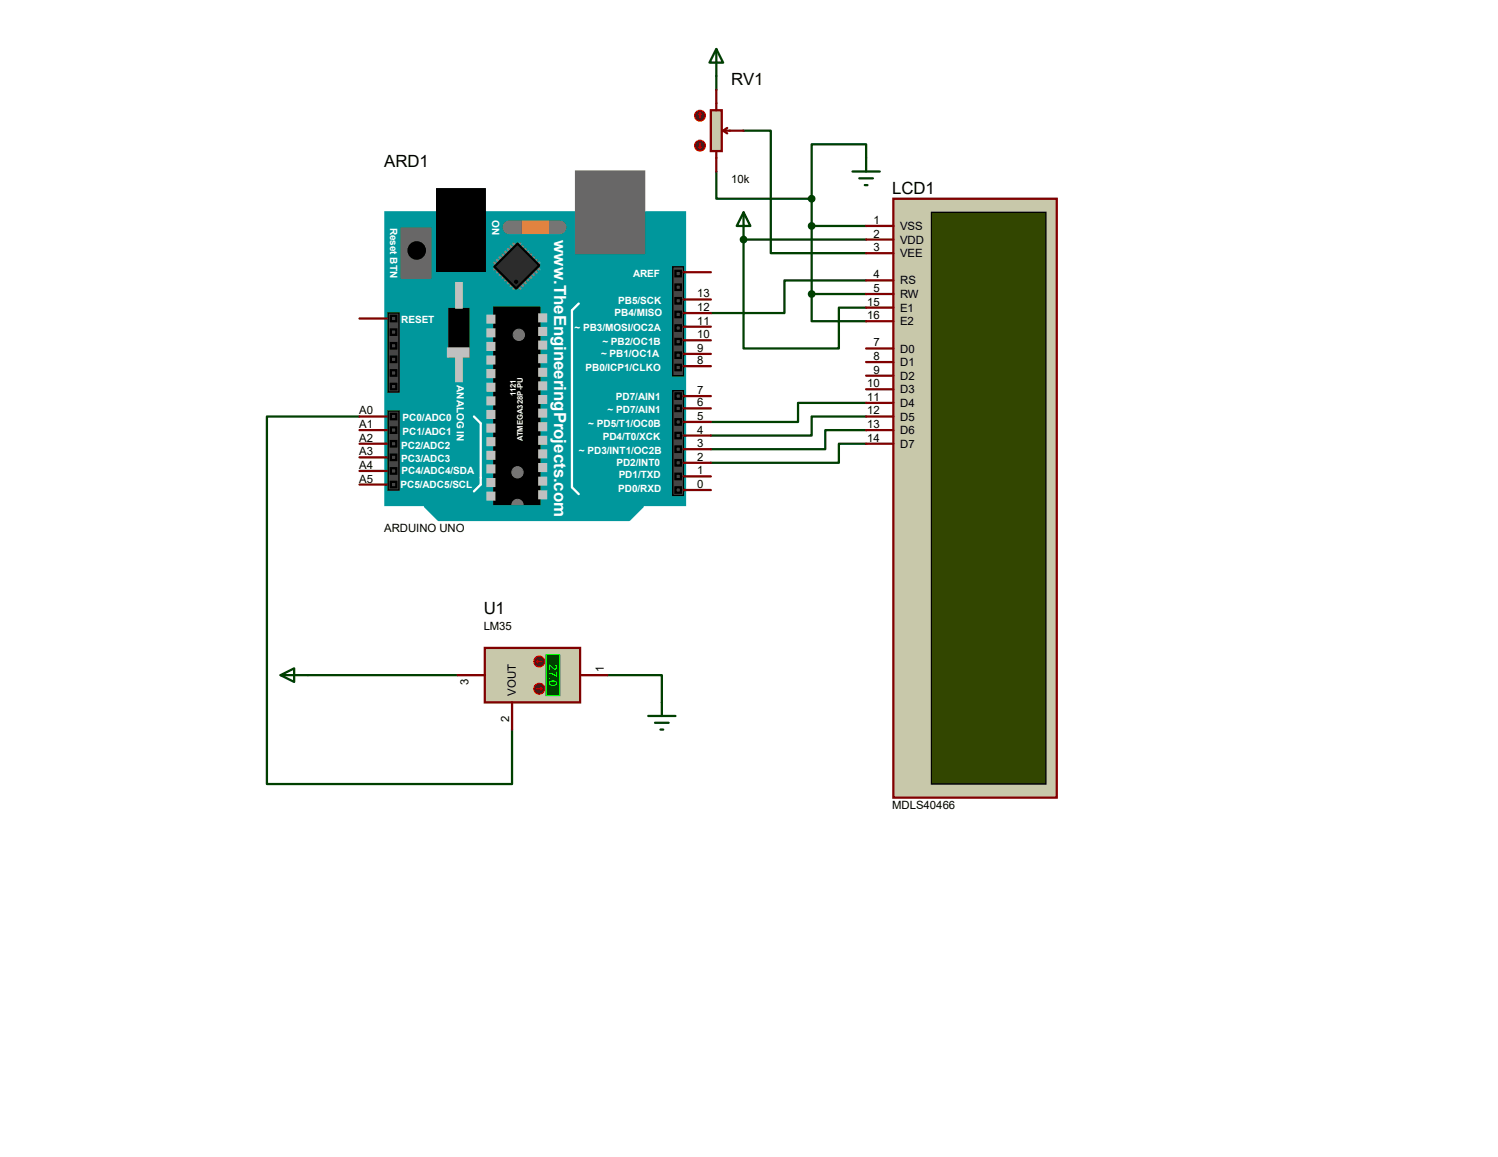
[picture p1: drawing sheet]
<svg xmlns="http://www.w3.org/2000/svg" width="279mm" height="216mm" viewBox="0 0 279 216" stroke-linecap="round" stroke-linejoin="round" font-family="sans-serif">
<g fill="none" stroke="#004000" stroke-width=".42">
<path d="M133.6 14.2v2.6M133.6 32v5.1h17.8M138.7 24.4h5.1v22.8h17.7M151.4 37.1v17.8M161.5 29.5v-2.6h-10.1v10.2M151.4 54.9v5h10.1M151.4 42.2h10.1M151.4 54.9h10.1M161.5 52.3h-15.2v6.1h-13.7M161.5 77.7h-10.1v3.6h-18.8M161.5 75.2h-12.7v3.5h-16.2M161.5 82.8h-5v3.6h-23.9"/>
<path d="M161.5 80.3h-7.6v3.5h-21.3"/>
</g>
<circle cx="138.7" cy="44.7" r=".21" fill="#004000"/>
<path d="M161.5 44.7h-22.8v20.3h17.8v-7.6h5M67.1 77.7h-17.3v68.6h45.7v-10.2M57.4 126h27.9M113.3 126h10.1v5.1" fill="none" stroke="#004000" stroke-width=".42"/>
<path d="M71.9 39.6h55.9v54.6h-55.9z" fill="#00979c" stroke="#00979c" stroke-width=".42"/>
<g fill="#686767" stroke="#686767" stroke-width=".42">
<path d="M107.4 32h12.7v15.2h-12.7z"/>
<path d="M74.9 42.7h5.4v9.1h-5.4z"/>
</g>
<g fill="#000" stroke="#000" stroke-width=".42">
<path d="M81.5 35.3h8.9v15.2h-8.9zM83.8 57.7h3.6v8.8h-3.6zM92.2 57.4h8.4v36.8h-8.4z"/>
<circle cx="77.7" cy="46.7" r="1.52"/>
</g>
<path d="M107.9 56.6l-1.2 1.3v33l1.2 1.3M88.4 77.7l1.3 1.3v11.4l-1.3 1.3" fill="none" stroke="#fff" stroke-width=".42"/>
<g fill="#c0c0c0" stroke="#c0c0c0" stroke-width=".42">
<path d="M100.6 58.7h1.3v1.2h-1.3z"/>
<path d="M100.6 61.2h1.3v1.3h-1.3z"/>
<path d="M100.6 63.8h1.3v1.2h-1.3z"/>
<path d="M100.6 66.3h1.3v1.3h-1.3z"/>
<path d="M100.6 68.8h1.3v1.3h-1.3z"/>
<path d="M100.6 71.4h1.3v1.2h-1.3z"/>
<path d="M100.6 73.9h1.3v1.3h-1.3z"/>
<path d="M100.6 76.5h1.3v1.2h-1.3z"/>
<path d="M100.6 79h1.3v1.3h-1.3z"/>
<path d="M100.6 81.5h1.3v1.3h-1.3z"/>
<path d="M100.6 84.1h1.3v1.2h-1.3z"/>
<path d="M100.6 86.6h1.3v1.3h-1.3z"/>
<path d="M100.6 89.2h1.3v1.2h-1.3z"/>
<path d="M100.6 91.7h1.3v1.3h-1.3z"/>
<path d="M90.9 58.9h1.3v1.3h-1.3z"/>
<path d="M90.9 61.5h1.3v1.2h-1.3z"/>
<path d="M90.9 64h1.3v1.3h-1.3z"/>
<path d="M90.9 66.5h1.3v1.3h-1.3z"/>
<path d="M90.9 69.1h1.3v1.3h-1.3z"/>
<path d="M90.9 71.6h1.3v1.3h-1.3z"/>
<path d="M90.9 74.2h1.3v1.2h-1.3z"/>
<path d="M90.9 76.7h1.3v1.3h-1.3z"/>
<path d="M90.9 79.2h1.3v1.3h-1.3z"/>
<path d="M90.9 81.8h1.3v1.3h-1.3z"/>
<path d="M90.9 84.3h1.3v1.3h-1.3z"/>
<path d="M90.9 86.9h1.3v1.2h-1.3z"/>
<path d="M90.9 89.4h1.3v1.3h-1.3z"/>
<path d="M90.9 91.9h1.3v1.3h-1.3z"/>
<path d="M83.6 65h3.8v1.5h-3.8z"/>
<path d="M85.1 52.8h1v4.6h-1z"/>
<path d="M85.1 66.5h1v4.6h-1z"/>
</g>
<path d="M95 42.4h9.4" fill="none" stroke="#757575" stroke-width="2.5"/>
<path d="M97.5 41.4h4.6v2h-4.6z" fill="#ff8000" stroke="#ff8000" stroke-width=".42"/>
<g fill="none" stroke="#808080" stroke-width=".47">
<path d="M92.2 49l.5 .5M92.7 48.5l.5 .5M92.7 49.8l-.5 .5M93.2 48l.5 .5M93.2 50.3l-.5 .5M93.7 47.5l.5 .5M93.7 50.8l-.5 .5M94.2 47l.5 .5M94.2 51.3l-.5 .5M94.7 46.5l.5 .5M94.7 51.8l-.5 .5M95.2 46l.6 .5"/>
<path d="M95.2 52.3l-.5 .5M95.8 45.5l.5 .5M95.8 52.8l-.6 .5M96.3 53.3l-.5 .5M96.5 53.3l.5 .5M97 52.8l.5 .5M97 45.5l-.5 .5M97.5 52.3l.5 .5M97.5 46l-.5 .5M98 51.8l.6 .5M98 46.5l-.5 .5M98.6 51.3l.5 .5"/>
<path d="M98.6 47l-.6 .5M99.1 50.8l.5 .5M99.1 47.5l-.5 .5M99.6 50.3l.5 .5M99.6 48l-.5 .5M100.1 49.8l.5 .5M100.1 48.5l-.5 .5M100.6 49l-.5 .5"/>
</g>
<path d="M96.5 45.5l4.1 4-4.3 4.3-4.1-4z" fill="#2c2c2c" stroke="#000" stroke-width=".42"/>
<circle cx="96.3" cy="52.6" r=".3" fill="#000" stroke="#000" stroke-width=".19"/>
<path d="M125.5 49.8h2v20.3h-2z" fill="#464646" stroke="#000" stroke-width=".25"/>
<circle cx="96.5" cy="88.1" r="1.06" fill="#757575" stroke="#757575" stroke-width=".19"/>
<g fill="#464646" stroke="#000" stroke-width=".42">
<path d="M126 50.5h1v1.1h-1z"/>
<path d="M126 55.6h1v1h-1z"/>
<path d="M126 58.2h1v1h-1z"/>
<path d="M126 60.7h1v1h-1z"/>
<path d="M126 63.2h1v1.1h-1z"/>
<path d="M126 65.8h1v1h-1z"/>
<path d="M126 53.1h1v1h-1z"/>
<path d="M126 68.1h1v1h-1z"/>
</g>
<g fill="#757575" stroke="#757575" stroke-width=".19">
<circle cx="96.8" cy="62.5" r="1.06"/>
<circle cx="96.5" cy="94.2" r="1.06"/>
</g>
<path d="M79.2 94.5h40.7l-2.6 2.5h-35.5z" fill="#00979c" stroke="#00979c" stroke-width=".42"/>
<g fill="#464646" stroke="#000" stroke-width=".25">
<path d="M72.4 58.4h2v14.8h-2z"/>
<path d="M125.5 72.9h2v19.6h-2z"/>
<path d="M72.4 76.7h2v14.7h-2z"/>
</g>
<g fill="#464646" stroke="#000" stroke-width=".42">
<path d="M72.9 61.5h1v1h-1z"/>
<path d="M72.9 66.5h1v1.1h-1z"/>
<path d="M72.9 71.6h1v1h-1z"/>
<path d="M72.9 69.1h1v1h-1z"/>
<path d="M72.9 64h1v1h-1z"/>
<path d="M72.9 58.9h1v1h-1z"/>
<path d="M126 73.4h1v1h-1z"/>
<path d="M126 75.7h1v1h-1z"/>
<path d="M126 78.2h1v1h-1z"/>
<path d="M126 80.8h1v1h-1z"/>
<path d="M126 83.3h1v1h-1z"/>
<path d="M126 85.9h1v1h-1z"/>
<path d="M126 88.4h1v1h-1z"/>
<path d="M126 90.9h1v1h-1z"/>
<path d="M72.9 77.2h1v1h-1z"/>
<path d="M72.9 79.8h1v1h-1z"/>
<path d="M72.9 82.3h1v1h-1z"/>
<path d="M72.9 84.8h1v1.1h-1z"/>
<path d="M72.9 87.4h1v1h-1z"/>
<path d="M72.9 89.9h1v1h-1z"/>
</g>
<g fill="none" stroke="#800000" stroke-width=".42">
<path d="M67.1 59.4h5M127.5 58.4h5.1M127.5 55.9h5.1M127.5 50.8h5.1M67.1 77.7h5M127.5 78.7h5.1M127.5 76.2h5.1M127.5 73.9h5.1M127.5 68.3h5.1M127.5 66h5.1M127.5 63.5h5.1M127.5 61h5.1"/>
<path d="M67.1 90.4h5M67.1 87.9h5M67.1 85.3h5M67.1 82.8h5M67.1 80.3h5M127.5 91.4h5.1M127.5 88.9h5.1M127.5 86.4h5.1M127.5 83.8h5.1M127.5 81.3h5.1"/>
</g>
<path d="M166.6 37.1h30.5v111.7h-30.5z" fill="#c8c8aa" stroke="#800000" stroke-width=".42"/>
<path d="M173.7 39.6h21.4v106.7h-21.4z" fill="#324600" stroke="#000" stroke-width=".25"/>
<g fill="none" stroke="#800000" stroke-width=".42">
<path d="M161.5 57.4h5.1M161.5 54.9h5.1M161.5 52.3h5.1M161.5 42.2h5.1M161.5 44.7h5.1M161.5 47.2h5.1M161.5 59.9h5.1M161.5 77.7h5.1M161.5 75.2h5.1M161.5 72.6h5.1M161.5 70.1h5.1M161.5 67.6h5.1"/>
<path d="M161.5 65h5.1M161.5 82.8h5.1M161.5 80.3h5.1"/>
</g>
<path d="M132.6 20.6h2v7.6h-2z" fill="#c8c8aa" stroke="#800000" stroke-width=".42"/>
<path d="M133.6 16.8v3.8M133.6 28.2v3.8M134.9 24.4l.7 .5M134.9 24.4h3.8M135.6 23.9l-.7 .5" fill="none" stroke="#800000" stroke-width=".42"/>
<circle cx="130.6" cy="21.6" r="1.02" fill="#400000" stroke="#f00" stroke-width=".21"/>
<path d="M130.6 21.1l-.3 .2M130.6 21.1l.2 .2M130.6 21.1v1" fill="none" stroke="#f00" stroke-width=".21"/>
<circle cx="130.6" cy="27.2" r="1.02" fill="#400000" stroke="#f00" stroke-width=".21"/>
<path d="M130.3 27.4l.3 .3M130.6 26.7v1M130.8 27.4l-.2 .3" fill="none" stroke="#f00" stroke-width=".21"/>
<path d="M133.6 9.1l1.3 2.6h-2.6zM133.6 9.1v5.1M138.7 39.6l1.3 2.6h-2.6zM138.7 39.6v5.1M159 32h5.1M160.3 33.3h2.5M161.3 34.5h.5M161.5 29.5v2.5" fill="none" stroke="#004000" stroke-width=".42"/>
<g fill="#004000" stroke="#004000" stroke-width=".42">
<circle cx="151.4" cy="42.2" r=".51"/>
<circle cx="151.4" cy="54.9" r=".51"/>
<circle cx="151.4" cy="37.1" r=".51"/>
<circle cx="138.7" cy="44.7" r=".51"/>
</g>
<path d="M90.4 120.9h17.8v10.2h-17.8z" fill="#c8c8aa" stroke="#800000" stroke-width=".42"/>
<path d="M101.9 122.2h2.5v7.6h-2.5z" fill="#004000" stroke="#0f0" stroke-width=".21"/>
<path d="M85.3 126h5.1M95.5 131.1v5M108.2 126h5.1" fill="none" stroke="#800000" stroke-width=".42"/>
<circle cx="100.6" cy="128.5" r="1.02" fill="#400000" stroke="#f00" stroke-width=".21"/>
<path d="M100.1 128.5h1M100.8 128.3l.3 .2M101.1 128.5l-.3 .3" fill="none" stroke="#f00" stroke-width=".21"/>
<circle cx="100.6" cy="123.4" r="1.02" fill="#400000" stroke="#f00" stroke-width=".21"/>
<path d="M100.1 123.4l.2 .3M100.1 123.4h1M100.3 123.2l-.2 .2" fill="none" stroke="#f00" stroke-width=".21"/>
<path d="M52.3 126l2.6-1.3v2.6zM52.3 126h5.1M120.9 133.6h5.1M122.2 134.9h2.5M123.2 136.1h.5M123.4 131.1v2.5" fill="none" stroke="#004000" stroke-width=".42"/>
<g font-size="3.1">
<text x="136.4" y="15.9">RV1</text>
<text x="71.7" y="31.1">ARD1</text>
<text x="166.4" y="36.2">LCD1</text>
<text x="90.2" y="114.6">U1</text>
</g>
<text font-size="3.1" fill="#fff" x="103.3" y="44.7" transform="rotate(90 103.3 44.7)">www.TheEngineeringProjects.com</text>
<g font-size="2.1">
<text x="136.4" y="34.2">10k</text>
<text x="162.9" y="41.8">1</text>
<text x="162.9" y="44.3">2</text>
<text x="162.9" y="46.9">3</text>
<text x="167.9" y="42.9">VSS</text>
<text x="167.9" y="45.5">VDD</text>
<text x="162.9" y="51.9">4</text>
<text x="167.9" y="53.1">RS</text>
<text x="167.9" y="48">VEE</text>
<text x="130" y="58">12</text>
<text x="130" y="55.5">13</text>
<text x="161.8" y="57">15</text>
<text x="161.8" y="59.6">16</text>
<text x="162.9" y="54.5">5</text>
<text x="167.9" y="58.2">E1</text>
<text x="167.9" y="55.6">RW</text>
<text x="130" y="65.7">9</text>
<text x="130" y="63.1">10</text>
<text x="130" y="60.6">11</text>
<text x="162.9" y="64.6">7</text>
<text x="167.9" y="65.8">D0</text>
<text x="167.9" y="60.7">E2</text>
<text x="130" y="67.9">8</text>
<text x="162.9" y="69.7">9</text>
<text x="162.9" y="67.2">8</text>
<text x="167.9" y="70.9">D2</text>
<text x="167.9" y="68.3">D1</text>
<text x="67" y="77.3">A0</text>
<text x="130" y="75.8">6</text>
<text x="130" y="73.5">7</text>
<text x="161.8" y="77.3">12</text>
<text x="161.8" y="74.8">11</text>
<text x="161.8" y="72.3">10</text>
<text x="167.9" y="75.9">D4</text>
<text x="167.9" y="73.4">D3</text>
<text x="67" y="82.4">A2</text>
<text x="67" y="79.9">A1</text>
<text x="130" y="83.4">3</text>
<text x="130" y="80.9">4</text>
<text x="130" y="78.4">5</text>
<text x="161.8" y="82.4">14</text>
<text x="161.8" y="79.9">13</text>
<text x="167.9" y="83.6">D7</text>
<text x="167.9" y="81">D6</text>
<text x="167.9" y="78.5">D5</text>
<text x="67" y="87.5">A4</text>
<text x="67" y="85">A3</text>
<text x="130" y="88.5">1</text>
<text x="130" y="86">2</text>
<text x="67" y="90">A5</text>
<text x="130" y="91.1">0</text>
<text x="71.7" y="99.2">ARDUINO UNO</text>
<text x="90.2" y="117.6">LM35</text>
<text x="112.6" y="125.3" transform="rotate(-90 112.6 125.3)">1</text>
<text x="87.4" y="127.8" transform="rotate(-90 87.4 127.8)">3</text>
<text x="96.2" y="129.8" transform="rotate(-90 96.2 129.8)">VOUT</text>
<text x="95" y="134.8" transform="rotate(-90 95 134.8)">2</text>
<text x="166.4" y="151">MDLS40466</text>
</g>
<text font-size="2.1" fill="#0f0" x="102.4" y="124" transform="rotate(90 102.4 124)">27.0</text>
<g font-size="1.9" fill="#fff">
<text x="91.8" y="41" transform="rotate(90 91.8 41)">ON</text>
<text x="72.8" y="42.5" transform="rotate(90 72.8 42.5)">Reset BTN</text>
<text x="118.1" y="51.7">AREF</text>
<text x="114.6" y="59.1">PB4/MISO</text>
<text x="115.3" y="56.8">PB5/SCK</text>
<text x="74.8" y="60.3">RESET</text>
<text x="107.1" y="61.8">~ PB3/MOSI/OC2A</text>
<text x="112.4" y="64.4">~ PB2/OC1B</text>
<text x="85.2" y="71.9" transform="rotate(90 85.2 71.9)">ANALOG IN</text>
<text x="109.2" y="69.2">PB0/ICP1/CLKO</text>
<text x="112.1" y="66.7">~ PB1/OC1A</text>
<text x="113.3" y="77.1">~ PD7/AIN1</text>
<text x="114.9" y="74.5">PD7/AIN1</text>
<text x="74.8" y="83.7">PC2/ADC2</text>
<text x="75.1" y="81.2">PC1/ADC1</text>
<text x="75.1" y="78.6">PC0/ADC0</text>
<text x="109.7" y="79.6">~ PD5/T1/OC0B</text>
<text x="112.4" y="82.2">PD4/T0/XCK</text>
<text x="74.8" y="86.2">PC3/ADC3</text>
<text x="74.9" y="88.5">PC4/ADC4/SDA</text>
<text x="108" y="84.7">~ PD3/INT1/OC2B</text>
<text x="115" y="87">PD2/INT0</text>
<text x="115.4" y="89.3">PD1/TXD</text>
<text x="74.7" y="91.1">PC5/ADC5/SCL</text>
<text x="115.3" y="91.8">PD0/RXD</text>
</g>
<g font-size="1.4" fill="#fff">
<text x="96.2" y="74" transform="rotate(-90 96.2 74)">1121</text>
<text x="97.5" y="82.3" transform="rotate(-90 97.5 82.3)">ATMEGA328P-PU</text>
</g>
</svg>
